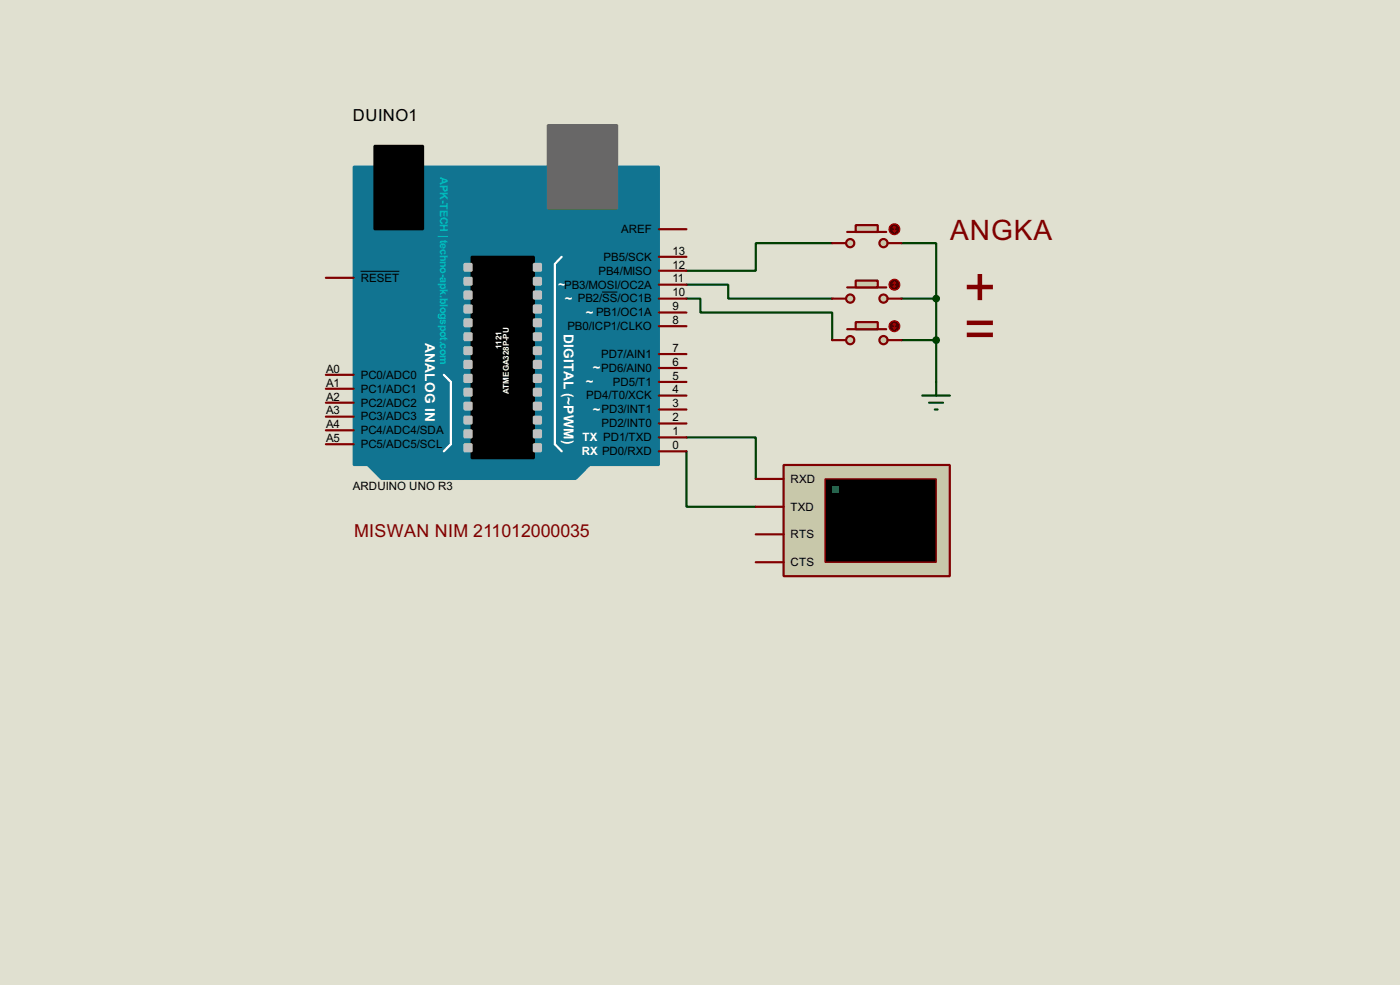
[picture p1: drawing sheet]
<svg xmlns="http://www.w3.org/2000/svg" width="256mm" height="180mm" viewBox="0 0 256 180" stroke-linecap="round" stroke-linejoin="round" font-family="sans-serif">
<path d="M0 0h256.5v180.3h-256.5z" fill="#e0e0d0"/>
<path d="M125.8 52.1h7.6v2.6h19.1M125.8 54.7h2.5v2.5h24.2v5.1M152.5 44.5h-14v5.1h-12.7M165.2 44.5h6.3v10.2M165.2 54.7h6.3M171.5 54.7v15.2M165.2 62.3h6.3M125.8 80.1h12.7v7.6M125.8 82.6v10.2h12.7" fill="none" stroke="#004000" stroke-width=".4"/>
<path d="M67.4 85.1h40.6l-2.5 2.6h-35.6z" fill-rule="evenodd" fill="#117491" stroke="#117491" stroke-width=".4"/>
<path d="M64.8 30.5h55.9v54.6h-55.9z" fill="#117491" stroke="#117491" stroke-width=".4"/>
<path d="M100.4 22.9h12.7v15.3h-12.7z" fill="#686767" stroke="#686767" stroke-width=".4"/>
<path d="M68.6 26.7h8.9v15.3h-8.9zM86.4 47h11.4v36.9h-11.4z" fill="#000" stroke="#000" stroke-width=".4"/>
<path d="M102.9 47l-1.2 1.3v33l1.2 1.3M81.3 68.6l1.3 1.3v11.4l-1.3 1.3" fill="none" stroke="#fff" stroke-width=".4"/>
<g fill="#c0c0c0" stroke="#c0c0c0" stroke-width=".4">
<path d="M97.8 48.3h1.3v1.3h-1.3z"/>
<path d="M97.8 50.9h1.3v1.2h-1.3z"/>
<path d="M97.8 53.4h1.3v1.3h-1.3z"/>
<path d="M97.8 55.9h1.3v1.3h-1.3z"/>
<path d="M97.8 58.5h1.3v1.2h-1.3z"/>
<path d="M97.8 61h1.3v1.3h-1.3z"/>
<path d="M97.8 63.6h1.3v1.2h-1.3z"/>
<path d="M97.8 66.1h1.3v1.3h-1.3z"/>
<path d="M97.8 68.6h1.3v1.3h-1.3z"/>
<path d="M97.8 71.2h1.3v1.2h-1.3z"/>
<path d="M97.8 73.7h1.3v1.3h-1.3z"/>
<path d="M97.8 76.3h1.3v1.2h-1.3z"/>
<path d="M97.8 78.8h1.3v1.3h-1.3z"/>
<path d="M97.8 81.3h1.3v1.3h-1.3z"/>
<path d="M85.1 48.3h1.3v1.3h-1.3z"/>
<path d="M85.1 50.9h1.3v1.2h-1.3z"/>
<path d="M85.1 53.4h1.3v1.3h-1.3z"/>
<path d="M85.1 55.9h1.3v1.3h-1.3z"/>
<path d="M85.1 58.5h1.3v1.2h-1.3z"/>
<path d="M85.1 61h1.3v1.3h-1.3z"/>
<path d="M85.1 63.6h1.3v1.2h-1.3z"/>
<path d="M85.1 66.1h1.3v1.3h-1.3z"/>
<path d="M85.1 68.6h1.3v1.3h-1.3z"/>
<path d="M85.1 71.2h1.3v1.2h-1.3z"/>
<path d="M85.1 73.7h1.3v1.3h-1.3z"/>
<path d="M85.1 76.3h1.3v1.2h-1.3z"/>
<path d="M85.1 78.8h1.3v1.3h-1.3z"/>
<path d="M85.1 81.3h1.3v1.3h-1.3z"/>
</g>
<g fill="none" stroke="#800000" stroke-width=".4">
<path d="M59.7 50.9h5.1M120.7 59.7h5.1M120.7 57.2h5.1M120.7 54.7h5.1M120.7 52.1h5.1M120.7 49.6h5.1M120.7 47h5.1M120.7 42h5.1M59.7 78.8h5.1M59.7 76.3h5.1M59.7 73.7h5.1M59.7 71.2h5.1"/>
<path d="M59.7 68.6h5.1M120.7 77.5h5.1M120.7 75h5.1M120.7 72.4h5.1M120.7 69.9h5.1M120.7 67.4h5.1M120.7 64.8h5.1M59.7 81.3h5.1M120.7 82.6h5.1M120.7 80.1h5.1"/>
</g>
<path d="M66.1 49.7h7.1M110.3 53.5h2.8" fill="none" stroke="#000" stroke-width=".18"/>
<g fill="#c8c8aa" stroke="#800000" stroke-width=".4">
<circle cx="161.8" cy="44.5" r=".75"/>
<circle cx="155.7" cy="44.5" r=".75"/>
</g>
<path d="M155.2 42.5h7.2" fill="none" stroke="#800000" stroke-width=".4"/>
<path d="M156.8 41.2h4v1.3h-4z" fill="#c8c8aa" stroke="#800000" stroke-width=".4"/>
<path d="M152.5 44.5h2.5M162.6 44.5h2.6" fill="none" stroke="#800000" stroke-width=".4"/>
<circle cx="163.8" cy="42" r="1" fill="#400000" stroke="#f00" stroke-width=".2"/>
<path d="M163.6 42.2l.3 .3M163.9 41.5v1M163.9 41.5l-.3 .2M163.9 41.5l.2 .2M164.1 42.2l-.2 .3" fill="none" stroke="#f00" stroke-width=".2"/>
<g fill="#c8c8aa" stroke="#800000" stroke-width=".4">
<circle cx="161.8" cy="54.7" r=".75"/>
<circle cx="155.7" cy="54.7" r=".75"/>
</g>
<path d="M155.2 52.6h7.2" fill="none" stroke="#800000" stroke-width=".4"/>
<path d="M156.8 51.4h4v1.2h-4z" fill="#c8c8aa" stroke="#800000" stroke-width=".4"/>
<path d="M152.5 54.7h2.5M162.6 54.7h2.6" fill="none" stroke="#800000" stroke-width=".4"/>
<circle cx="163.8" cy="52.1" r="1" fill="#400000" stroke="#f00" stroke-width=".2"/>
<path d="M163.6 52.4l.3 .2M163.9 51.6v1M163.9 51.6l-.3 .3M163.9 51.6l.2 .3M164.1 52.4l-.2 .2" fill="none" stroke="#f00" stroke-width=".2"/>
<g fill="#c8c8aa" stroke="#800000" stroke-width=".4">
<circle cx="161.8" cy="62.3" r=".75"/>
<circle cx="155.7" cy="62.3" r=".75"/>
</g>
<path d="M155.2 60.3h7.2" fill="none" stroke="#800000" stroke-width=".4"/>
<path d="M156.8 59h4v1.3h-4z" fill="#c8c8aa" stroke="#800000" stroke-width=".4"/>
<path d="M152.5 62.3h2.5M162.6 62.3h2.6" fill="none" stroke="#800000" stroke-width=".4"/>
<circle cx="163.8" cy="59.7" r="1" fill="#400000" stroke="#f00" stroke-width=".2"/>
<path d="M163.6 60l.3 .3M163.9 59.2v1.1M163.9 59.2l-.3 .3M163.9 59.2l.2 .3M164.1 60l-.2 .3" fill="none" stroke="#f00" stroke-width=".2"/>
<path d="M169 72.4h5M170.2 73.7h2.6M171.3 75h.5M171.5 69.9v2.5" fill="none" stroke="#004000" stroke-width=".4"/>
<path d="M143.6 85.1h30.4v20.4h-30.4z" fill="#c8c8aa" stroke="#800000" stroke-width=".4"/>
<path d="M151.2 87.7h20.3v15.2h-20.3z" fill="#000" stroke="#800000" stroke-width=".25"/>
<path d="M152.5 89h1.2v1.2h-1.2z" fill="#0f0"/>
<path d="M138.5 87.7h5.1M138.5 97.8h5.1M138.5 92.8h5.1M138.5 102.9h5.1" fill="none" stroke="#800000" stroke-width=".4"/>
<g fill="#004000" stroke="#004000" stroke-width=".4">
<circle cx="171.5" cy="62.3" r=".5"/>
<circle cx="171.5" cy="54.7" r=".5"/>
</g>
<g font-size="11.3" fill="#800000">
<text x="176.6" y="56.1">+</text>
<text x="176.6" y="63.8">=</text>
</g>
<text font-size="5.8" fill="#800000" x="174.1" y="44">ANGKA</text>
<text font-size="3.7" fill="#800000" x="64.9" y="98.2">MISWAN NIM 211012000035</text>
<text font-size="3.4" x="64.7" y="22.1">DUINO1</text>
<g font-size="2.8" fill="#fff">
<text x="77.9" y="62.7" transform="rotate(90 77.9 62.7)">ANALOG IN</text>
<text x="103.3" y="61.1" transform="rotate(90 103.3 61.1)">DIGITAL (~PWM)</text>
</g>
<g font-size="2.7" fill="#fff">
<text x="102.3" y="52.9">~</text>
<text x="103.5" y="55.4">~</text>
<text x="107.4" y="58">~</text>
<text x="107.4" y="70.7">~</text>
<text x="108.6" y="68.1">~</text>
<text x="108.6" y="75.7">~</text>
</g>
<g font-size="2.4">
<text x="110.6" y="47.7">PB5/SCK</text>
<text x="113.8" y="42.7">AREF</text>
<text x="123.2" y="46.6">13</text>
<text x="66.1" y="51.5">RESET</text>
<text x="103.3" y="52.8">PB3/MOSI/OC2A</text>
<text x="109.6" y="50.3">PB4/MISO</text>
<text x="123.2" y="51.7">11</text>
<text x="123.2" y="49.2">12</text>
<text x="105.8" y="55.4">PB2/SS/OC1B</text>
<text x="109.2" y="57.9">PB1/OC1A</text>
<text x="123.2" y="59.3">8</text>
<text x="123.2" y="56.8">9</text>
<text x="123.2" y="54.3">10</text>
<text x="103.9" y="60.4">PB0/ICP1/CLKO</text>
<text x="110.1" y="65.5">PD7/AIN1</text>
<text x="123.2" y="64.4">7</text>
<text x="59.7" y="70.8">A1</text>
<text x="59.7" y="68.2">A0</text>
<text x="66.1" y="71.9">PC1/ADC1</text>
<text x="66.1" y="69.3">PC0/ADC0</text>
<text x="110.1" y="68.1">PD6/AIN0</text>
<text x="112.3" y="70.6">PD5/T1</text>
<text x="123.2" y="72">4</text>
<text x="123.2" y="69.5">5</text>
<text x="123.2" y="67">6</text>
<text x="59.7" y="75.8">A3</text>
<text x="59.7" y="73.3">A2</text>
<text x="66.1" y="76.9">PC3/ADC3</text>
<text x="66.1" y="74.4">PC2/ADC2</text>
<text x="107.4" y="73.1">PD4/T0/XCK</text>
<text x="110.2" y="75.7">PD3/INT1</text>
<text x="123.2" y="77.1">2</text>
<text x="123.2" y="74.6">3</text>
<text x="59.7" y="80.9">A5</text>
<text x="59.7" y="78.3">A4</text>
<text x="66.1" y="82">PC5/ADC5/SCL</text>
<text x="66.1" y="79.5">PC4/ADC4/SDA</text>
<text x="110.2" y="78.2">PD2/INT0</text>
<text x="123.2" y="82.2">0</text>
<text x="123.2" y="79.7">1</text>
<text x="64.6" y="89.8">ARDUINO UNO R3</text>
<text x="144.8" y="88.4">RXD</text>
<text x="144.8" y="93.5">TXD</text>
<text x="144.8" y="98.5">RTS</text>
<text x="144.8" y="103.6">CTS</text>
</g>
<g font-size="2.4" fill="#fff">
<text x="106.6" y="83.3">RX PD0/RXD</text>
<text x="106.7" y="80.8">TX PD1/TXD</text>
</g>
<text font-size="2.2" fill="#00c0c0" x="80.7" y="32.5" transform="rotate(90 80.7 32.5)">APK-TECH | techno-apk.blogspot.com</text>
<g font-size="1.7" fill="#fff">
<text x="91.9" y="63.8" transform="rotate(-90 91.9 63.8)">1121</text>
<text x="93.2" y="72.1" transform="rotate(-90 93.2 72.1)">ATMEGA328P-PU</text>
</g>
</svg>
